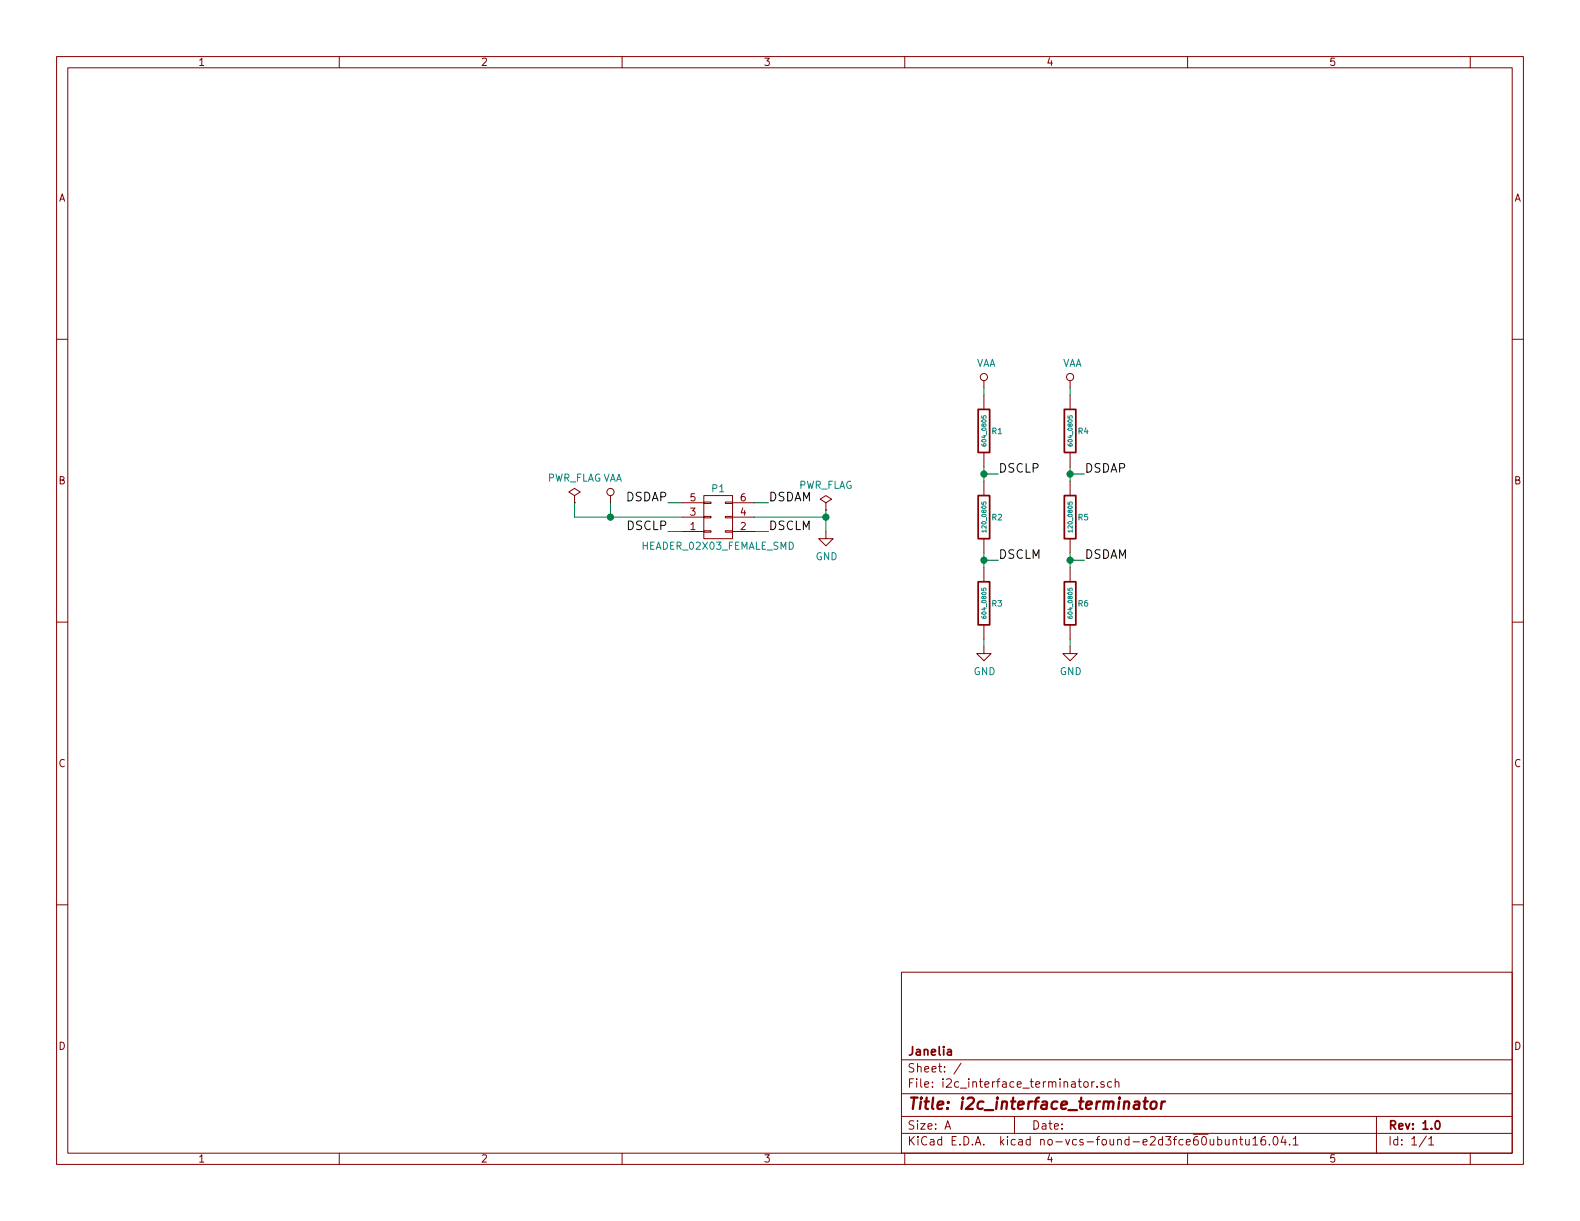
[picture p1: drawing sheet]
EESchema Schematic File Version 4
LIBS:i2c_interface_terminator-cache
EELAYER 26 0
EELAYER END
$Descr A 11000 8500
encoding utf-8
Sheet 1 1
Title "i2c_interface_terminator"
Date ""
Rev "1.0"
Comp "Janelia"
Comment1 ""
Comment2 ""
Comment3 ""
Comment4 ""
$EndDescr
$Comp
L power:VAA #PWR01
U 1 1
P 4250 3500
F 0 "#PWR01" H 4250 3350 50  0001 C CNN
F 1 "VAA" H 4267 3673 50  0000 C CNN
F 2 "" H 4250 3500 50  0001 C CNN
F 3 "" H 4250 3500 50  0001 C CNN
	1    4250 3500
	1    0    0    -1  
$EndComp
$Comp
L power:GND #PWR02
U 1 1
P 5750 3700
F 0 "#PWR02" H 5750 3450 50  0001 C CNN
F 1 "GND" H 5755 3527 50  0000 C CNN
F 2 "" H 5750 3700 50  0001 C CNN
F 3 "" H 5750 3700 50  0001 C CNN
	1    5750 3700
	1    0    0    -1  
$EndComp
Wire Wire Line
	4750 3700 4650 3700
Wire Wire Line
	5250 3700 5350 3700
Text Label 5350 3700 0    60   ~ 0
DSCLM
Text Label 4650 3700 2    60   ~ 0
DSCLP
Wire Wire Line
	4750 3500 4650 3500
Text Label 4650 3500 2    60   ~ 0
DSDAP
Wire Wire Line
	5250 3500 5350 3500
Text Label 5350 3500 0    60   ~ 0
DSDAM
Wire Wire Line
	4000 3600 4250 3600
Wire Wire Line
	4250 3600 4250 3500
Wire Wire Line
	5250 3600 5750 3600
Wire Wire Line
	5750 3550 5750 3600
$Comp
L i2c_interface_terminator:604_0805 R4
U 1 1
P 7450 3000
F 0 "R4" H 7500 3000 40  0000 L CNN
F 1 "604_0805" V 7450 3000 30  0000 C CNN
F 2 "i2c_interface_terminator:SM0805" V 7380 3000 30  0001 C CNN
F 3 "" V 7530 3000 30  0000 C CNN
F 4 "digikey" V 7630 3100 60  0001 C CNN "Vendor"
F 5 "311-604CRCT-ND" V 7730 3200 60  0001 C CNN "PartNumber"
F 6 "RES SMD 604 OHM 1% 1/8W 0805" V 7830 3300 60  0001 C CNN "Description"
	1    7450 3000
	1    0    0    -1  
$EndComp
$Comp
L i2c_interface_terminator:120_0805 R5
U 1 1
P 7450 3600
F 0 "R5" H 7500 3600 40  0000 L CNN
F 1 "120_0805" V 7450 3600 30  0000 C CNN
F 2 "i2c_interface_terminator:SM0805" V 7380 3600 30  0001 C CNN
F 3 "" V 7530 3600 30  0000 C CNN
F 4 "digikey" V 7630 3700 60  0001 C CNN "Vendor"
F 5 "311-120CRCT-ND" V 7730 3800 60  0001 C CNN "PartNumber"
F 6 "RES SMD 120 OHM 1% 1/8W 0805" V 7830 3900 60  0001 C CNN "Description"
	1    7450 3600
	1    0    0    -1  
$EndComp
$Comp
L i2c_interface_terminator:604_0805 R6
U 1 1
P 7450 4200
F 0 "R6" H 7500 4200 40  0000 L CNN
F 1 "604_0805" V 7450 4200 30  0000 C CNN
F 2 "i2c_interface_terminator:SM0805" V 7380 4200 30  0001 C CNN
F 3 "" V 7530 4200 30  0000 C CNN
F 4 "digikey" V 7630 4300 60  0001 C CNN "Vendor"
F 5 "311-604CRCT-ND" V 7730 4400 60  0001 C CNN "PartNumber"
F 6 "RES SMD 604 OHM 1% 1/8W 0805" V 7830 4500 60  0001 C CNN "Description"
	1    7450 4200
	1    0    0    -1  
$EndComp
$Comp
L power:VAA #PWR03
U 1 1
P 7450 2700
F 0 "#PWR03" H 7450 2550 50  0001 C CNN
F 1 "VAA" H 7467 2873 50  0000 C CNN
F 2 "" H 7450 2700 50  0001 C CNN
F 3 "" H 7450 2700 50  0001 C CNN
	1    7450 2700
	1    0    0    -1  
$EndComp
$Comp
L power:GND #PWR04
U 1 1
P 7450 4500
F 0 "#PWR04" H 7450 4250 50  0001 C CNN
F 1 "GND" H 7455 4327 50  0000 C CNN
F 2 "" H 7450 4500 50  0001 C CNN
F 3 "" H 7450 4500 50  0001 C CNN
	1    7450 4500
	1    0    0    -1  
$EndComp
Wire Wire Line
	7450 2700 7450 2750
Wire Wire Line
	7450 3250 7450 3300
Wire Wire Line
	7450 3850 7450 3900
Wire Wire Line
	7450 4450 7450 4500
Text Label 7550 3300 0    60   ~ 0
DSDAP
Wire Wire Line
	7450 3300 7550 3300
Connection ~ 7450 3300
Wire Wire Line
	7450 3900 7550 3900
Connection ~ 7450 3900
Text Label 7550 3900 0    60   ~ 0
DSDAM
$Comp
L i2c_interface_terminator:604_0805 R1
U 1 1
P 6850 3000
F 0 "R1" H 6900 3000 40  0000 L CNN
F 1 "604_0805" V 6850 3000 30  0000 C CNN
F 2 "i2c_interface_terminator:SM0805" V 6780 3000 30  0001 C CNN
F 3 "" V 6930 3000 30  0000 C CNN
F 4 "digikey" V 7030 3100 60  0001 C CNN "Vendor"
F 5 "311-604CRCT-ND" V 7130 3200 60  0001 C CNN "PartNumber"
F 6 "RES SMD 604 OHM 1% 1/8W 0805" V 7230 3300 60  0001 C CNN "Description"
	1    6850 3000
	1    0    0    -1  
$EndComp
$Comp
L i2c_interface_terminator:120_0805 R2
U 1 1
P 6850 3600
F 0 "R2" H 6900 3600 40  0000 L CNN
F 1 "120_0805" V 6850 3600 30  0000 C CNN
F 2 "i2c_interface_terminator:SM0805" V 6780 3600 30  0001 C CNN
F 3 "" V 6930 3600 30  0000 C CNN
F 4 "digikey" V 7030 3700 60  0001 C CNN "Vendor"
F 5 "311-120CRCT-ND" V 7130 3800 60  0001 C CNN "PartNumber"
F 6 "RES SMD 120 OHM 1% 1/8W 0805" V 7230 3900 60  0001 C CNN "Description"
	1    6850 3600
	1    0    0    -1  
$EndComp
$Comp
L i2c_interface_terminator:604_0805 R3
U 1 1
P 6850 4200
F 0 "R3" H 6900 4200 40  0000 L CNN
F 1 "604_0805" V 6850 4200 30  0000 C CNN
F 2 "i2c_interface_terminator:SM0805" V 6780 4200 30  0001 C CNN
F 3 "" V 6930 4200 30  0000 C CNN
F 4 "digikey" V 7030 4300 60  0001 C CNN "Vendor"
F 5 "311-604CRCT-ND" V 7130 4400 60  0001 C CNN "PartNumber"
F 6 "RES SMD 604 OHM 1% 1/8W 0805" V 7230 4500 60  0001 C CNN "Description"
	1    6850 4200
	1    0    0    -1  
$EndComp
$Comp
L power:VAA #PWR05
U 1 1
P 6850 2700
F 0 "#PWR05" H 6850 2550 50  0001 C CNN
F 1 "VAA" H 6867 2873 50  0000 C CNN
F 2 "" H 6850 2700 50  0001 C CNN
F 3 "" H 6850 2700 50  0001 C CNN
	1    6850 2700
	1    0    0    -1  
$EndComp
$Comp
L power:GND #PWR06
U 1 1
P 6850 4500
F 0 "#PWR06" H 6850 4250 50  0001 C CNN
F 1 "GND" H 6855 4327 50  0000 C CNN
F 2 "" H 6850 4500 50  0001 C CNN
F 3 "" H 6850 4500 50  0001 C CNN
	1    6850 4500
	1    0    0    -1  
$EndComp
Wire Wire Line
	6850 2700 6850 2750
Wire Wire Line
	6850 3250 6850 3300
Wire Wire Line
	6850 3850 6850 3900
Wire Wire Line
	6850 4450 6850 4500
Text Label 6950 3300 0    60   ~ 0
DSCLP
Wire Wire Line
	6850 3300 6950 3300
Connection ~ 6850 3300
Wire Wire Line
	6850 3900 6950 3900
Connection ~ 6850 3900
Text Label 6950 3900 0    60   ~ 0
DSCLM
$Comp
L power:PWR_FLAG #FLG01
U 1 1
P 5750 3550
F 0 "#FLG01" H 5750 3625 50  0001 C CNN
F 1 "PWR_FLAG" H 5750 3724 50  0000 C CNN
F 2 "" H 5750 3550 50  0001 C CNN
F 3 "" H 5750 3550 50  0001 C CNN
	1    5750 3550
	1    0    0    -1  
$EndComp
$Comp
L power:PWR_FLAG #FLG02
U 1 1
P 4000 3500
F 0 "#FLG02" H 4000 3575 50  0001 C CNN
F 1 "PWR_FLAG" H 4000 3674 50  0000 C CNN
F 2 "" H 4000 3500 50  0001 C CNN
F 3 "" H 4000 3500 50  0001 C CNN
	1    4000 3500
	1    0    0    -1  
$EndComp
Wire Wire Line
	4000 3500 4000 3600
Connection ~ 4250 3600
Connection ~ 5750 3600
$Comp
L i2c_interface_terminator:HEADER_02X03_FEMALE_SMD P1
U 1 1
P 5000 3600
F 0 "P1" H 5000 3800 50  0000 C CNN
F 1 "HEADER_02X03_FEMALE_SMD" H 5000 3400 50  0000 C CNN
F 2 "i2c_interface_terminator:HEADER_02x03_FEMALE_SMD" H 5000 2400 60  0001 C CNN
F 3 "" H 5000 2400 60  0000 C CNN
F 4 "digikey" H 5100 4000 60  0001 C CNN "Vendor"
F 5 "S5712-ND" H 5200 4100 60  0001 C CNN "PartNumber"
F 6 "CONN FEMALE 6POS DL .1IN GOLD SMD" H 5300 4200 60  0001 C CNN "Description"
	1    5000 3600
	1    0    0    -1  
$EndComp
Wire Wire Line
	7450 3300 7450 3350
Wire Wire Line
	7450 3900 7450 3950
Wire Wire Line
	6850 3300 6850 3350
Wire Wire Line
	6850 3900 6850 3950
Wire Wire Line
	4250 3600 4750 3600
Wire Wire Line
	5750 3600 5750 3700
$EndSCHEMATC
